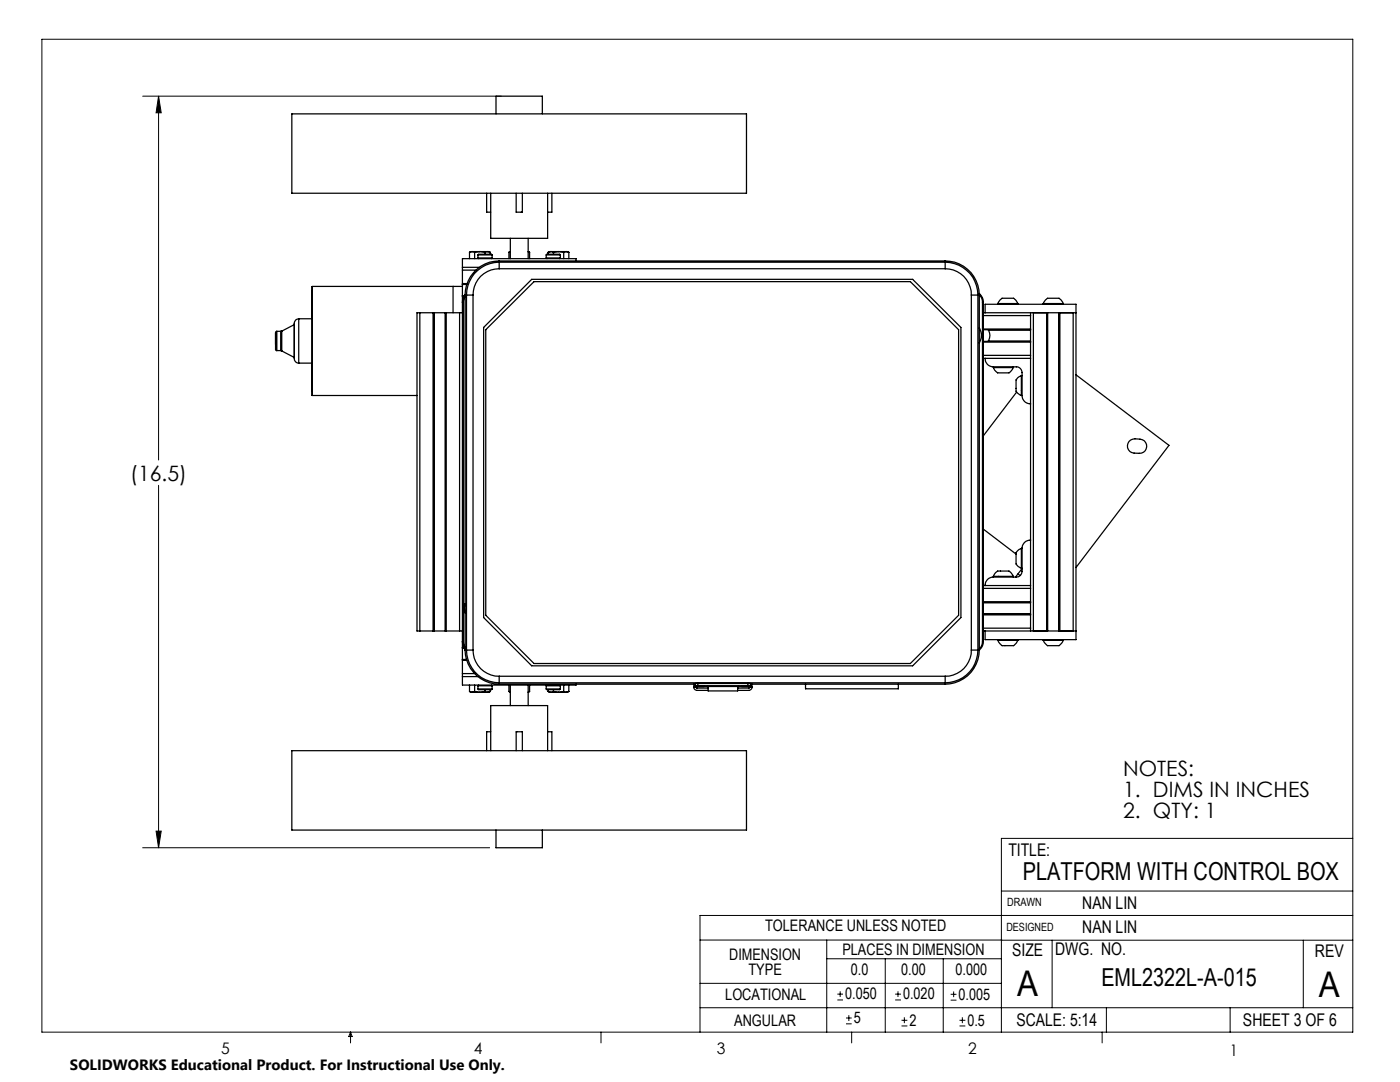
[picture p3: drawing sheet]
<svg xmlns="http://www.w3.org/2000/svg" width="279mm" height="216mm" viewBox="0 0 279 216" stroke-linecap="round" stroke-linejoin="round" font-family="sans-serif">
<g fill="none" stroke="#000" stroke-width=".2">
<path d="M8.4 7.8h261.6v198.2h-261.6zM28.5 19.2h71.5M31.6 19.2l.6 3.3h-1zM31.6 19.2v72.6M31.6 96.8v72.4M28.5 169.2h69.2M31.2 165.8h1l-.6 3.4zM199.8 177.8h70.2M270 167.3h-70.2v38.7M139.7 187.6h60.2M139.7 196.2h60.1M165 187.6v18.4"/>
<path d="M165 191.3h34.8M167.1 199.5h1.1M167.1 198.4h1.1M167.7 197.8v1.1M176.7 191.3v14.7M178.6 199.5h1.2M178.6 198.4h1.2M179.2 197.8v1.1M188.2 191.3v14.7M189.7 199.6h1.2M189.7 198.4h1.2M190.3 197.8v1.2"/>
<path d="M199.8 187.6h70.2M210 187.6v13.5M260.1 187.6v13.5M270 182.7h-130.3v23.3M70 206v2.1M70 206l.3 .8h-.7zM119.9 206v2.1M139.7 201.1h130.3M168.8 204.3h1.2M168.8 203.1h1.2M169.4 202.6v1.1M170 206v2.1"/>
<path d="M179.9 204.7h1.2M179.9 203.6h1.2M180.5 203v1.2M191.5 204.7h1.2M191.5 203.6h1.2M192.1 203v1.2M220 206v2.1M220.8 201.1v4.9M245.5 201.1v4.9"/>
</g>
<path d="M31.6 19.2l.6 3.3h-1zM31.2 165.8h1l-.6 3.4z" fill="#000"/>
<g fill="none" stroke="#000" stroke-width=".25">
<path d="M58.2 22.7h90.8v15.9h-90.8zM97.1 38.6v3.7h.8M97.9 38.6v9h11.4v-9M99 22.7v-3.5h9.2v3.5M103 38.6v3.7h1.2v-3.7M110.1 38.6v3.7h-.8M62.3 57.2h30M90.4 57.2v5.2M92.3 56.6v.1M92.3 59.1v.1M92.3 53.3v.6M92.3 53.9v2.7"/>
<path d="M92.3 56.7v2.4M92.3 59.2v70M92.3 56.7h.9M92.3 59.1h.4M92.3 53.3h3.3M92.3 56.8h.9M92.3 59h.4M92.3 53.9h2.7M92.3 56.6h.9M92.3 59.2h.3M92.8 58.8l-.5 1.1v.4h.2M92.8 59.1l-.3 1.2"/>
<path d="M92.8 58.9h1.6M92.8 58.9v70.8M93.7 50.3v1.3M94.2 50.2l.5 .1M94.2 50.2h1.5M94.2 50.2l-.5 .1M94.4 58.9v70.8M94.7 54.6a6.6 6.6 0 0 1 4.9-2.3h89a6.6 6.6 0 0 1 6.6 6.6v70.8a6.5 6.5 0 0 1-6.6 6.5h-89a6.5 6.5 0 0 1-6.5-6.5v-70.8a6.8 6.8 0 0 1 1.6-4.3zM94.7 50.3v1.3M95.4 51.5h2.8M95.4 50.9h2.8M95.4 50.9l.1-.2h2.6l.1 .2"/>
<path d="M95.4 50.9v.6M95.4 51.5l.1 .1M95.7 50.2l1.1 .1M95.7 50.2h1.6M95.7 50.2l-1 .1M96.8 50.3v.4M97.3 50.2l-.5 .1M97.3 50.2l.5 .1M97.8 50.3v.4M98.2 50.9v.6M98.2 51.5l-.1 .1M99.6 53.6a5.2 5.2 0 0 0-5.2 5.3"/>
<path d="M99.6 52.1a6.8 6.8 0 0 0-6.8 6.8M99.6 52.1v1.5M99.6 53.6h89M99.6 52.1h89M101.6 50.3v1.3M101.8 50.3h-.2M101.8 50.2l-.2 .1M101.8 47.6v4M105.4 50.2l.3 .1M105.4 47.6v4M105.4 50.3h.3M105.7 50.3v1.3"/>
<path d="M109 51.5h2.8M109 50.9h2.8M109 50.9l.1-.2h2.6l.1 .2M109 50.9v.6M109 51.5l.1 .1M109.4 50.3v.4M109.9 50.2l.6 .1M109.9 50.2h1.6M109.9 50.2l-.5 .1M110.5 50.3v.4M111.5 50.2l1 .1M111.5 50.2h1.5"/>
<path d="M111.5 50.2l-1 .1M111.8 50.9v.6M111.8 51.5l-.1 .1M112.5 50.3v1.3M113 50.2l.5 .1M113 50.2l-.5 .1M113.5 50.3v1.3M115 52.1v-.5h-22.7v1.7M188.6 53.6a5.2 5.2 0 0 1 5.3 5.3M188.6 52.1a6.8 6.8 0 0 1 6.8 6.8M188.6 52.1v1.5M193.9 58.9h1.5"/>
<path d="M193.9 58.9v70.8M195.4 58.6l.2 .1a2.31 2.31 0 0 1 .7 1.6M195.4 58.8h.1a1.93 1.93 0 0 1 .6 1.5M195.4 58.9v70.8M55 68.1v1.7l.2 .2M55 68.1v-1.7v3.3v-.1M55 68.1v.6M55.2 66.1l-.2 .2v1.8M55.2 66.1v3.9M55.2 66.1h.8M55.2 70h.8M56 70h.2"/>
<path d="M56 66.1v3.9M56.2 66.1h-.2M56.2 66.1v3.9M56.2 70l2.5 1.3M58.7 71.6a.88 .88 0 0 0 .9 .9M58.7 64.8v-.3v7v-.2M58.7 64.8v6.5M58.7 64.8l-2.5 1.3M59.6 72.5h2.7M59.7 63.6a.91 .91 0 0 0-1 .9M62.3 63.6v-6.4v21.7v-6.4M62.3 63.6v-5.6v20.1v-5.6"/>
<path d="M62.3 63.6h-2.7v8.9M62.3 78.9h20.9M83.8 62.4h-.6v63.5h.6M83.8 62.4h2.6M83.8 62.4v63.5M86.4 62.4h.2M86.4 62.4v63.5M86.6 62.4h2.3M86.6 62.4v63.5M88.9 62.4v63.5M88.9 62.4h.1M89 62.4h2.7"/>
<path d="M89 62.4v63.5M91.7 62.4h.6M91.7 62.4v63.5M92.5 60.3v67.7M96.5 65.3l9.6-9.6h76l9.7 9.6v57.9l-9.7 9.7h-76l-9.6-9.7zM96.9 65.8l9.7-9.6h75.1l9.6 9.6v57l-9.6 9.6h-75.1l-9.7-9.6zM195.4 65.4a2.84 2.84 0 0 1 0 3M196.1 60.3h.2M196.1 60.3v67.7M196.3 60.3v67.7M196.3 62.4h18.4M196.3 71.5h9.4"/>
<path d="M196.3 65.8h9.4M196.3 68.1h9.4M196.3 65.7h9.4M196.3 70.9h9.4M196.3 63h9.4M196.3 68.3h9.4M196.6 71.5a1.67 1.67 0 0 0 1.6 1.7h4.6a1.14 1.14 0 0 1 1.2 1.1v4.6M196.6 62.4v-1.7h18.1v66.9h-18.1v-1.7M197.2 65.8a2.07 2.07 0 0 1 0 2.3M198.3 73.3l.1 .4a1.32 1.32 0 0 0 1.6 .7h.8a1.31 1.31 0 0 0 1.4-1.1M198.3 73.3h3.9M198.3 73.2v.1"/>
<path d="M199.1 60.6l.2-.3a1.34 1.34 0 0 1 1.6-.8h.4a1.48 1.48 0 0 1 1.8 1.1M199.1 60.6h4M199.1 60.6v.1M202.2 73.2v.1M202.9 78.2l-6.6 8.8M203.1 60.6v.1M203.8 75l-.3 .1a1.32 1.32 0 0 0-.7 1.6v.8a1.31 1.31 0 0 0 1 1.4M203.8 75v3.9M203.8 78.9h.2M203.8 75h.2M204 78.9a1.63 1.63 0 0 0 1.7 1.7M205.7 65.7v.1"/>
<path d="M205.7 70.9v.6M205.7 62.4v.6M205.7 68.1v.2M205.7 63v2.7M205.7 65.8v2.3M205.7 68.3v2.6M205.7 71.5v45.3M206.2 62.4v63.5M208.2 60.6l.2-.3a1.34 1.34 0 0 1 1.6-.8h.8a1.37 1.37 0 0 1 1.4 1.1M208.2 60.6h4M208.2 60.6v.1M208.9 62.4v63.5"/>
<path d="M209.1 62.4v63.5M211.3 62.4v63.5M211.4 62.4v63.5M211.5 62.4v63.5M212.2 60.6v.1M214.2 62.4v63.5M214.7 74.8l18.6 14.1-18.6 24.3M225.3 88.1a2.43 2.43 0 0 1 3.3 .2 1.42 1.42 0 0 1-1.3 2.2 1.87 1.87 0 0 1-2.3-1.1v-.5zM196.3 105.6l6.5 5M196.3 116.8h9.4M196.3 117.4h9.4M198.3 115l.1-.3a1.32 1.32 0 0 1 1.6-.8h.8a1.31 1.31 0 0 1 1.4 1.1"/>
<path d="M198.3 115h3.9M198.3 115v.1M202.2 115v.1M203.1 114.5l.5 .3M203.8 109.4l-.3 .2a1.32 1.32 0 0 0-.7 1.6v.4a1.42 1.42 0 0 0 1 1.8M203.8 109.4v4M203.8 109.4h.2M203.8 113.4h.2M204 113.5l-1.3 1.6M204 109.4v4.6a1.14 1.14 0 0 1-1.2 1.1h-4.6a1.63 1.63 0 0 0-1.6 1.7M205.7 107.8a1.62 1.62 0 0 0-1.7 1.6M205.7 116.8v.6"/>
<path d="M205.7 117.4v2.7M83.8 125.9h2.6M86.4 125.9h.2M86.6 125.9h2.3M88.9 125.9h.1M89 125.9h2.7M91.7 125.9h.6M92.3 129.2v.1M92.3 131.6v.2M92.3 134.4v.6M92.3 129.3v2.3M92.3 131.8v2.6"/>
<path d="M92.3 135v1.7h22.7v-.2M92.3 129.3h.4M92.3 131.6h.8M92.3 135h3.1M92.3 129.2h.3M92.3 131.8h.8M92.3 134.4h2.4M92.5 128h-.2v.4l.5 1.1M92.5 128l.3 1.2M92.8 120.4l-.1 .8 .1 1.1M92.8 129.7a6.9 6.9 0 0 0 6.8 6.8M92.8 129.7h1.6"/>
<path d="M93.7 138l.5 .1M93.7 136.7v1.3M94.2 138.1h1.5M94.4 129.7a5.2 5.2 0 0 0 5.2 5.2M94.7 138l1 .1M94.7 136.7v1.3M94.7 138l-.5 .1M95.4 136.8h2.8M95.4 137.5h2.8M95.4 137.5l.1 .1h2.6l.1-.1M95.4 136.8v.7M95.5 136.7l-.1 .1"/>
<path d="M95.7 138.1h1.6M96.8 138l.5 .1M96.8 137.6v.4M96.8 138l-1.1 .1M97.8 138l-.5 .1M97.8 137.6v.4M98.1 136.7l.1 .1M98.2 136.8v.7M99.6 134.9v1.6M99.6 134.9h89M99.6 136.5h39.1M101.6 138l.2 .1"/>
<path d="M101.6 136.7v1.3M101.8 136.7v4.1M105.4 136.7v4.1M105.7 138l-.3 .1M105.7 136.7v1.3M109 137.5l.1 .1h2.6l.1-.1M109 137.5h2.8M109 136.8h2.8M109 136.8v.7M109.1 136.7l-.1 .1M109.4 138l.5 .1M109.4 137.6v.4"/>
<path d="M109.9 138.1h1.6M110.5 138l1 .1M110.5 138l-.6 .1M110.5 137.6v.4M111.5 138.1h1.5M111.7 136.7l.1 .1M111.8 136.8v.7M112.5 138l.5 .1M112.5 136.7v1.3M112.5 138l-1 .1M113.5 138l-.5 .1M113.5 136.7v1.3"/>
<path d="M138.5 136.5v.6a.66 .66 0 0 0 .6 .7h2.2M138.5 137h11.6M138.7 137h.1M138.9 137v.2l.2 .1M139.1 137.3h2.2M139.1 137v.3M139.3 136.8l-.6 .1M139.3 136.4h-.6v.6M139.3 136.4v.4M139.3 136.4h10M139.3 136.8h10M141.3 137v.9h5.9v-.9"/>
<path d="M147.2 137.3h2.2M149.3 136.4h.5v.6M149.3 136.8l.5 .1M149.3 136.4v.4M149.4 137v.3M149.6 137v.2l-.2 .1M149.8 137h.1M149.8 136.5h38.8M150.1 136.5v.6a.66 .66 0 0 1-.7 .7h-2.2M160.8 136.5v.9h18.5v-.9M188.6 134.9v1.6M193.9 129.7a5.2 5.2 0 0 1-5.3 5.2"/>
<path d="M193.9 129.7h1.5M195.4 129.7a6.8 6.8 0 0 1-6.8 6.8M196.1 128h.2M196.1 128a1.94 1.94 0 0 1-.7 1.5M196.3 128a2.35 2.35 0 0 1-.9 1.8M196.3 125.9h18.4M196.3 120.2h9.4M196.3 122.5h9.4M196.3 120.1h9.4M196.3 125.3h9.4M196.3 122.7h9.4M199.1 127.8l.2 .3a1.34 1.34 0 0 0 1.6 .7h.4a1.48 1.48 0 0 0 1.8-1"/>
<path d="M199.1 127.8h4M199.1 127.6v.2M203.1 127.6v.2M205.7 120.1v.1M205.7 122.6v.1M205.7 125.3v.6M205.7 120.2v2.4M205.7 122.7v2.6M208.2 127.8l.2 .3a1.34 1.34 0 0 0 1.6 .7h.8a1.37 1.37 0 0 0 1.4-1M208.2 127.8h4M208.2 127.6v.2M212.2 127.6v.2"/>
<path d="M58.2 149.8h90.8v15.8h-90.8zM97.9 146h-.8v3.8M97.9 149.8v-9h11.4v9M103 149.8v-3.8h1.2v3.8M109.3 146h.8v3.8M99 165.6v3.6h9.2v-3.6"/>
</g>
<g font-size="7.1">
<text x="203" y="198.7">A</text>
<text x="263.2" y="198.9">A</text>
</g>
<g font-size="4.9">
<text x="204.1" y="175.7">PLATFORM WITH CONTROL BOX</text>
<text x="219.8" y="196.7">EML2322L-A-015</text>
</g>
<g font-size="4.2">
<text x="26" y="95.9">(16.5)</text>
<text x="224.2" y="154.8">NOTES:</text>
<text x="224.2" y="158.9">1. DIMS IN INCHES</text>
<text x="224.2" y="163.1">2. QTY: 1</text>
</g>
<g font-size="3.5">
<text x="201.2" y="170.7">TITLE:</text>
<text x="216" y="181.4">NAN LIN</text>
<text x="202" y="190.7">SIZE</text>
<text x="210.6" y="190.6">DWG. NO.</text>
<text x="216" y="186.2">NAN LIN</text>
<text x="262.4" y="190.9">REV</text>
<text x="202.9" y="204.6">SCALE: 5:14</text>
<text x="248.1" y="204.6">SHEET 3 OF 6</text>
</g>
<g font-size="3.2">
<text x="152.7" y="185.7">TOLERANCE UNLESS NOTED</text>
<text x="145.5" y="191.5">DIMENSION</text>
<text x="168.1" y="190.5">PLACES IN DIMENSION</text>
<text x="149.4" y="194.6">TYPE</text>
<text x="169.8" y="194.6">0.0</text>
<text x="179.8" y="194.6">0.00</text>
<text x="190.7" y="194.6">0.000</text>
<text x="144.7" y="199.6">LOCATIONAL</text>
<text x="168.7" y="199.4">0.050</text>
<text x="180.2" y="199.4">0.020</text>
<text x="191.3" y="199.5">0.005</text>
<text x="146.5" y="204.6">ANGULAR</text>
<text x="170.4" y="204.2">5</text>
<text x="181.5" y="204.6">2</text>
<text x="193.1" y="204.6">0.5</text>
<text x="44.2" y="210.4">5</text>
<text x="94.6" y="210.3">4</text>
<text x="143.1" y="210.4">3</text>
<text x="193.2" y="210.3">2</text>
<text x="245.4" y="210.6">1</text>
</g>
<text font-size="3" x="14" y="213.5">SOLIDWORKS Educational Product. For Instructional Use Only.</text>
<g font-size="2.3">
<text x="200.8" y="185.7">DESIGNED</text>
<text x="201" y="180.9">DRAWN</text>
</g>
</svg>
